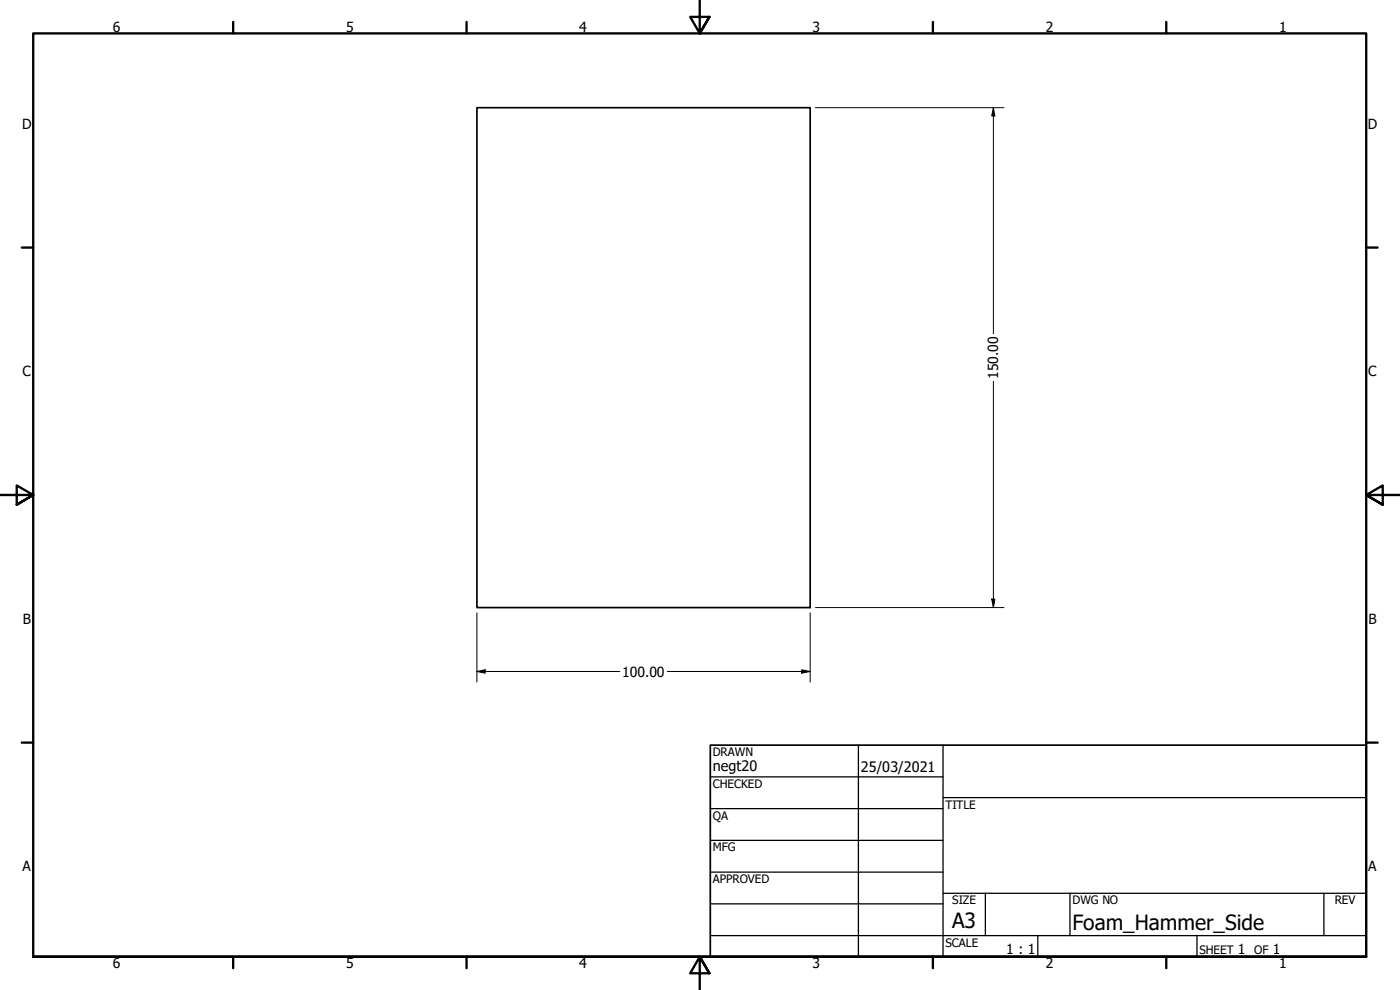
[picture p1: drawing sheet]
<svg xmlns="http://www.w3.org/2000/svg" width="420mm" height="297mm" viewBox="0 0 420 297" stroke-linecap="round" stroke-linejoin="round" font-family="sans-serif">
<!-- layer: Visible (ANSI) -->
<path d="M143.1 32.3h100v150h-100z" fill="none" stroke="#000" stroke-width=".51"/>
<!-- layer: Border (ANSI) -->
<g fill="none" stroke="#000" stroke-width=".7">
<path d="M70 6.6v3.4M140 6.6v3.4M210 0v10l-2.9-4.9h5.8l-2.9 4.9 2.9-4.9M280 6.6v3.4M350 6.6v3.4M6.5 74.3h3.5M410 74.3h3.4M0 148.5h10l-5-2.8v5.7l5-2.9-5 2.9M420 148.5h-10l5-2.8v5.7l-5-2.9 5 2.9M6.5 222.8h3.5M410 222.8h3.4M10 287.1v-277.1h400v277.1h-400h400"/>
<path d="M70 287.1v3.4M140 287.1v3.4M212.9 292l-2.9-4.9 2.9 4.9h-5.8l2.9-4.9v9.9M280 287.1v3.4M350 287.1v3.4"/>
</g>
<!-- layer: Title (ANSI) -->
<g fill="none" stroke="#000" stroke-width=".38">
<path d="M213.2 233.1h69.8M257.6 223.6v63.5M283 239.3h127M283 223.6v63.5M213.2 242.6h69.8M213.2 252.1h69.8M213.2 261.7h69.8M213.2 271.2h69.8M283 268h127M295.7 268v12.7M321.1 268v12.7M397.3 268v12.7"/>
<path d="M213.2 280.7h196.8M311.5 280.7v6.4M359.2 280.7v6.4"/>
</g>
<path d="M213.2 223.6h196.8v63.5h-196.8z" fill="none" stroke="#000" stroke-width=".51"/>
<!-- layer: Dimension (ANSI) -->
<path d="M244.7 32.3h56.6M298.1 32.3l.5 2.5h-1zM298.1 32.3v67.8M298.1 114.4v67.9M297.6 179.8h1l-.5 2.5zM143.1 183.9v20.7M243.1 183.9v20.7M244.7 182.3h56.6M143.1 201.5l2.5-.5v1zM143.1 201.5h42.9M200.3 201.5h42.8M240.6 201l2.5 .5-2.5 .5z" fill="none" stroke="#000" stroke-width=".3"/>
<g fill="#000">
<path d="M298.1 32.3l.5 2.5h-1z" fill-rule="evenodd"/>
<path d="M297.6 179.8h1l-.5 2.5z" fill-rule="evenodd"/>
<path d="M143.1 201.5l2.5-.5v1z" fill-rule="evenodd"/>
<path d="M240.6 201l2.5 .5-2.5 .5z" fill-rule="evenodd"/>
</g>
<g font-size="6.3">
<text x="285.8" y="278.6">A3</text>
<text x="321.9" y="279">Foam_Hammer_Side</text>
</g>
<g font-size="4.3">
<text x="213.9" y="231.4">negt20</text>
<text x="258.4" y="231.6">25/03/2021</text>
</g>
<g font-size="4.2">
<text x="33.8" y="9.6">6</text>
<text x="103.9" y="9.6">5</text>
<text x="173.9" y="9.6">4</text>
<text x="243.8" y="9.6">3</text>
<text x="313.9" y="9.6">2</text>
<text x="383.9" y="9.6">1</text>
<text x="6.7" y="38.7">D</text>
<text x="410.5" y="38.7">D</text>
<text x="6.8" y="113">C</text>
<text x="299.6" y="113.7" transform="rotate(-90 299.6 113.7)">150.00</text>
<text x="410.7" y="113">C</text>
<text x="6.9" y="187.2">B</text>
<text x="410.7" y="187.2">B</text>
<text x="186.8" y="203">100.00</text>
<text x="6.8" y="261.4">A</text>
<text x="410.7" y="261.4">A</text>
<text x="302" y="286.3">1 : 1</text>
<text x="371.5" y="286.2">1</text>
<text x="382" y="286.2">1</text>
<text x="33.8" y="290.5">6</text>
<text x="103.9" y="290.5">5</text>
<text x="173.9" y="290.5">4</text>
<text x="243.8" y="290.5">3</text>
<text x="313.9" y="290.5">2</text>
<text x="383.9" y="290.5">1</text>
</g>
<g font-size="3.5">
<text x="213.9" y="226.9">DRAWN</text>
<text x="213.9" y="236.4">CHECKED</text>
<text x="213.9" y="245.9">QA</text>
<text x="283.8" y="242.6">TITLE</text>
<text x="213.9" y="255.4">MFG</text>
<text x="213.9" y="265">APPROVED</text>
<text x="285.8" y="271.3">SIZE</text>
<text x="321.9" y="271.3">DWG NO</text>
<text x="400.6" y="271.3">REV</text>
<text x="283.8" y="284">SCALE</text>
<text x="360" y="286.2">SHEET</text>
<text x="376.4" y="286.2">OF</text>
</g>
</svg>
